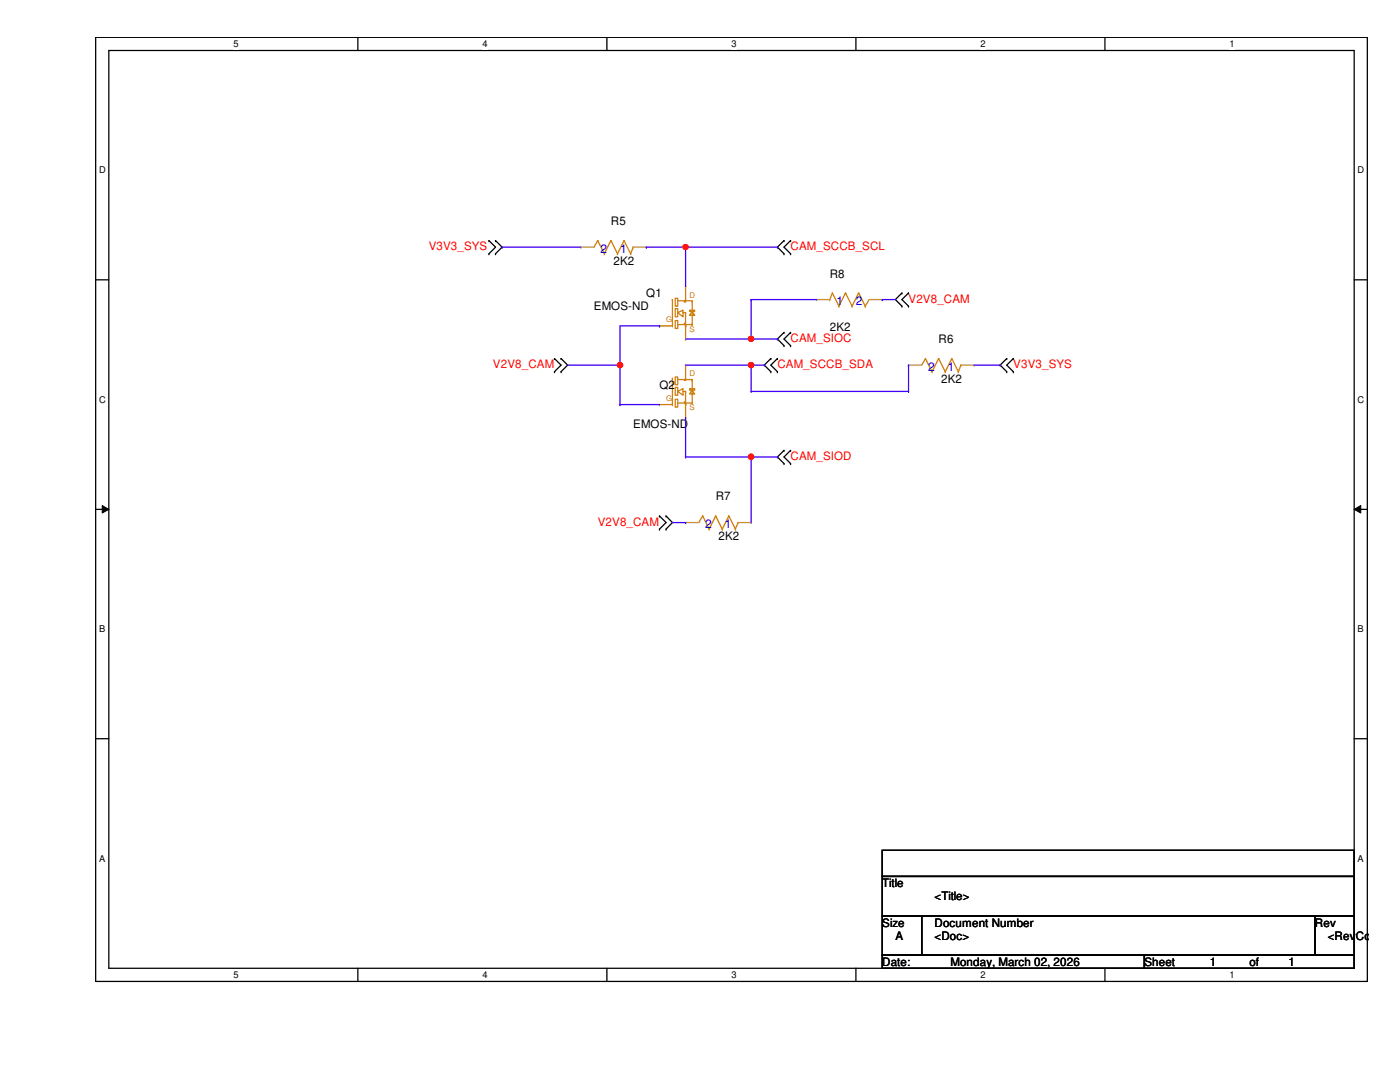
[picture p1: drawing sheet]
<svg xmlns="http://www.w3.org/2000/svg" width="279mm" height="216mm" viewBox="0 0 279 216" stroke-linecap="round" stroke-linejoin="round" font-family="sans-serif">
<path d="M19.1 7.5h253.8v188.3h-253.8zM21.7 10.1h248.6v183.1h-248.6z" fill="none" stroke="#000" stroke-width=".25"/>
<g fill="#fff">
<path d="M46.6 7.7h1v2.1h-1z"/>
<path d="M46.6 193.5h1v2.1h-1z"/>
</g>
<path d="M71.4 7.5v2.6M71.4 193.2v2.6" fill="none" stroke="#000" stroke-width=".25"/>
<g fill="#fff">
<path d="M96.3 7.7h1v2.1h-1z"/>
<path d="M96.3 193.5h1v2.1h-1z"/>
</g>
<path d="M121.1 7.5v2.6M121.1 193.2v2.6" fill="none" stroke="#000" stroke-width=".25"/>
<g fill="#fff">
<path d="M146 7.7h1v2.1h-1z"/>
<path d="M146 193.5h1v2.1h-1z"/>
</g>
<path d="M170.8 7.5v2.6M170.8 193.2v2.6" fill="none" stroke="#000" stroke-width=".25"/>
<g fill="#fff">
<path d="M195.7 7.7h1v2.1h-1z"/>
<path d="M195.7 193.5h1v2.1h-1z"/>
</g>
<path d="M220.5 7.5v2.6M220.5 193.2v2.6" fill="none" stroke="#000" stroke-width=".25"/>
<g fill="#fff">
<path d="M245.4 7.7h1v2.1h-1z"/>
<path d="M245.4 193.5h1v2.1h-1z"/>
<path d="M19.8 32.9h1.3v2.1h-1.3z"/>
<path d="M270.9 32.9h1.3v2.1h-1.3z"/>
<path d="M19.8 78.7h1.3v2.1h-1.3z"/>
<path d="M270.9 78.7h1.3v2.1h-1.3z"/>
</g>
<path d="M19.1 55.8h2.6M270.3 55.8h2.6" fill="none" stroke="#000" stroke-width=".25"/>
<g fill="#fff">
<path d="M19.8 124.5h1.2v2.1h-1.2z"/>
<path d="M270.9 124.5h1.3v2.1h-1.3z"/>
</g>
<path d="M19.1 101.6h2.6M270.3 101.6h2.6" fill="none" stroke="#000" stroke-width=".25"/>
<path d="M20.4 100.9l1.3 .7-1.3 .8zM270.3 101.6l1.3-.7v1.5z" fill="#000"/>
<path d="M20.4 100.9l1.3 .7-1.3 .8zM270.3 101.6l1.3-.7v1.5z" fill="none" stroke="#000" stroke-width=".2"/>
<g fill="#fff">
<path d="M19.8 170.3h1.2v2h-1.2z"/>
<path d="M270.9 170.3h1.3v2h-1.3z"/>
</g>
<g fill="none" stroke="#000" stroke-width=".25">
<path d="M97.6 48h.1M97.6 50.6h.1M97.6 48l1.3 1.3-1.3 1.3M98.9 50.6h.1M98.9 48h.1M98.9 48l1.3 1.3-1.3 1.3M156.5 48h.1M156.5 50.6h.1M156.5 48l-1.3 1.3 1.3 1.3M157.8 50.6h.1M157.8 48h.1M157.8 48l-1.3 1.3 1.3 1.3"/>
<path d="M180 58.5h.1M180 58.5l-1.3 1.3 1.3 1.3M181.3 58.5h.1M181.3 58.5l-1.3 1.3 1.3 1.3M110.7 71.5h.1M110.7 74.2h.1M110.7 71.5l1.3 1.4-1.3 1.3M112 74.2h.1M112 71.5h.1M112 71.5l1.3 1.4-1.3 1.3M153.8 71.5h.1M153.8 74.2h.1"/>
<path d="M153.8 71.5l-1.3 1.4 1.3 1.3M155.2 74.2h.1M155.2 71.5h.1M155.2 71.5l-1.4 1.4 1.4 1.3M156.5 66.3h.1M156.5 69h.1M156.5 66.3l-1.3 1.3 1.3 1.4M157.8 69h.1M157.8 66.3h.1M157.8 66.3l-1.3 1.3 1.3 1.4M180 61.1h.1M181.3 61.1h.1"/>
<path d="M200.9 71.5h.1M200.9 74.2h.1M200.9 71.5l-1.3 1.4 1.3 1.3M202.2 74.2h.1M202.2 71.5h.1M202.2 71.5l-1.3 1.4 1.3 1.3M156.5 89.9h.1M156.5 92.5h.1M156.5 89.9l-1.3 1.3 1.3 1.3M157.8 92.5h.1M157.8 89.9h.1M157.8 89.9l-1.3 1.3 1.3 1.3"/>
<path d="M131.6 103h.1M131.6 105.6h.1M131.6 103l1.3 1.3-1.3 1.3M132.9 105.6h.1M132.9 103h.1M132.9 103l1.3 1.3-1.3 1.3M19.1 147.4h2.6M270.3 147.4h2.6M176.1 169.7h94.2v5.2h-94.2zM176.1 174.9h94.2v7.9h-94.2zM176.1 182.8h7.8v7.8h-7.8zM176.1 190.6h52.3v2.6h-52.3z"/>
<path d="M183.9 182.8h78.5v7.8h-78.5zM228.4 190.6h41.9v2.6h-41.9zM262.4 182.8h7.9v7.8h-7.9z"/>
</g>
<g fill="none" stroke="#cc8006" stroke-width=".25">
<path d="M119.3 48h.1M119.3 48l1.3 2.6M119.3 48l-.8 1.3M120.6 50.6h.1M121.9 48h.1M121.9 48l-1.3 2.6M121.9 48l1.3 2.6M123.2 50.6h.1M124.5 48h.1M124.5 48l-1.3 2.6M124.5 48l1.4 2.6M125.9 50.6h.1"/>
<path d="M126.4 49.3h.1M126.4 49.3l-.5 1.3M165.6 59.8h.1M166.1 58.5h.1M166.1 58.5l1.3 2.6M166.1 58.5l-.5 1.3M168.7 58.5h.1M168.7 58.5l1.4 2.6M168.7 58.5l-1.3 2.6M171.4 58.5h.1M171.4 58.5l1.3 2.6M171.4 58.5l-1.3 2.6"/>
<path d="M173.4 59.8l-.7 1.3M134.2 75.5h.1M134.2 75.5v5.2M134.7 75.2h.6v1.6h-.6zM134.7 77.3h.6v1.6h-.6zM134.7 79.7h.6v1.5h-.6zM135.3 78.1l1-.5v1.3zM135.3 75.7h2.8M136.3 78.1h.5M136.8 78.1h.1M136.8 75.7h.1M136.8 75.5v.2"/>
<path d="M136.8 78.1v2.6M137.6 77.6h1v.3h-1zM138.1 77.9l.5 .7h-1zM138.1 75.7h.1M138.1 75.7v4.7M167.4 61.1h.1M170.1 61.1h.1M172.7 61.1h.1M184.7 71.5h.1M184.7 71.5l1.3 2.7M184.7 71.5l-.8 1.4M186 74.2h.1"/>
<path d="M187.3 71.5h.1M187.3 71.5l-1.3 2.7M187.3 71.5l1.3 2.7M188.6 74.2h.1M189.9 71.5h.1M189.9 71.5l-1.3 2.7M189.9 71.5l1.4 2.7M191.3 74.2h.1M191.8 72.9h.1M191.8 72.9l-.5 1.3M135.3 80.4h2.8M136.8 80.4h.1"/>
<path d="M136.8 80.7h.1M138.1 80.4h.1M140.3 103h.1M140.3 103l1.2 2.6M140.3 103l-.9 1.3M141.5 105.6h.1M142.8 103h.1M142.8 103l-1.3 2.6M142.8 103l1.3 2.6M144.1 105.6h.1M145.5 103h.1M145.5 103l-1.4 2.6"/>
<path d="M145.5 103l1.3 2.6M146.8 105.6h.1M147.3 104.3h.1M147.3 104.3l-.5 1.3"/>
</g>
<g fill="none" stroke="#a84" stroke-width=".25">
<path d="M115.9 49.3h.1M115.9 49.3h2.6M126.4 49.3h2.6M129 49.3h.1M163 59.8h.1M163 59.8h2.6M173.4 59.8h2.7M176.1 59.8h.1M181.3 72.9h.1M181.3 72.9h2.6M191.8 72.9h2.6M194.4 72.9h.1"/>
<path d="M136.8 104.3h.1M136.8 104.3h2.6M147.3 104.3h2.6M149.9 104.3h.1"/>
</g>
<path d="M136.6 80.2l.1 .1z" fill-rule="evenodd" fill="#cc8006"/>
<path d="M136.6 80.2l.1 .1z" fill="none" stroke="#cc8006" stroke-width=".25"/>
<path d="M136.6 75.8l.1 .1z" fill-rule="evenodd" fill="#cc8006"/>
<g fill="none" stroke="#cc8006" stroke-width=".25">
<path d="M134.2 59.8h.1M134.2 59.8v5.2M134.7 59.5h.6v1.6h-.6zM136.8 59.8v.2M134.7 61.6h.6v1.6h-.6zM134.7 64h.6v1.5h-.6zM135.3 62.4l1-.5v1.3zM135.3 64.8h2.8M135.3 60h2.8M136.3 62.4h.5M136.6 75.8l.1 .1zM136.8 75.5h.1"/>
<path d="M136.8 62.4h.1M136.8 64.8h.1M136.8 60h.1M136.8 65h.1M136.8 62.4v2.6M136.8 72.9v2.6M137.6 61.9h1v.2h-1zM138.1 62.1l.5 .8h-1zM138.1 60h.1M138.1 64.8h.1M138.1 60v4.8M131.6 80.7h2.6"/>
<path d="M134.2 80.7h.1M136.8 80.7h.1M136.8 80.7v2.6"/>
</g>
<path d="M136.8 72.9h.1M131.6 80.7h.1M136.8 83.3h.1" fill="none" stroke="#a84" stroke-width=".25"/>
<path d="M136.6 64.5l.2 .1-.1 .1z" fill-rule="evenodd" fill="#cc8006"/>
<path d="M136.6 64.5l.2 .1-.1 .1z" fill="none" stroke="#cc8006" stroke-width=".25"/>
<path d="M136.6 60.1l.2 .1-.1 .1z" fill-rule="evenodd" fill="#cc8006"/>
<path d="M136.8 59.8h.1M136.8 57.1v2.7M131.6 65h2.6M134.2 65h.1M136.6 60.1l.2 .1-.1 .1zM136.8 65h.1M136.8 65v2.6" fill="none" stroke="#cc8006" stroke-width=".25"/>
<path d="M136.8 57.1h.1M131.6 65h.1M136.8 67.6h.1" fill="none" stroke="#a84" stroke-width=".25"/>
<path d="M113.3 72.9h10.4M123.7 72.9h.1M131.6 65h.1M131.6 65h-7.9v7.9M123.7 80.7h.1M123.7 80.7h7.9" fill="none" stroke="#4200ff" stroke-width=".25"/>
<circle cx="123.7" cy="72.9" r=".51" fill="#f00"/>
<circle cx="123.7" cy="72.9" r=".51" fill="none" stroke="#f00" stroke-width=".25"/>
<path d="M136.8 49.3h.1M136.8 49.3v7.8M136.8 49.3h18.4M155.2 49.3h.1M123.7 72.9v7.8M123.7 80.7h.1" fill="none" stroke="#4200ff" stroke-width=".25"/>
<circle cx="136.8" cy="49.3" r=".5" fill="#f00"/>
<circle cx="136.8" cy="49.3" r=".5" fill="none" stroke="#f00" stroke-width=".25"/>
<path d="M136.8 91.2h.1M136.8 83.3v7.9M136.8 91.2h13.1M149.9 91.2h.1" fill="none" stroke="#4200ff" stroke-width=".25"/>
<circle cx="149.9" cy="91.1" r=".51" fill="#f00"/>
<circle cx="149.9" cy="91.1" r=".51" fill="none" stroke="#f00" stroke-width=".25"/>
<path d="M136.8 67.6h13.1M149.9 67.6h.1" fill="none" stroke="#4200ff" stroke-width=".25"/>
<circle cx="149.9" cy="67.6" r=".51" fill="#f00"/>
<circle cx="149.9" cy="67.6" r=".51" fill="none" stroke="#f00" stroke-width=".25"/>
<path d="M136.8 72.9h13.1M149.9 72.9h.1" fill="none" stroke="#4200ff" stroke-width=".25"/>
<circle cx="149.9" cy="72.9" r=".51" fill="#f00"/>
<circle cx="149.9" cy="72.9" r=".51" fill="none" stroke="#f00" stroke-width=".25"/>
<g fill="none" stroke="#4200ff" stroke-width=".25">
<path d="M100.2 49.3h.1M100.2 49.3h15.7M129 49.3h.1M129 49.3h7.8M149.9 59.8h.1M149.9 59.8v7.8M149.9 59.8h13.1M176.1 59.8h.1M176.1 59.8h2.6M149.9 78.1h.1M149.9 67.6h.1M149.9 78.1h31.4"/>
<path d="M149.9 67.6h5.3M152.5 72.9h.1M152.5 72.9h-2.6v5.2M155.2 67.6h.1M181.3 78.1h.1M181.3 72.9h.1M181.3 72.9v5.2M194.4 72.9h5.2M199.6 72.9h.1M149.9 91.2h.1M149.9 91.2v13.1M149.9 91.2h5.3"/>
<path d="M155.2 91.2h.1M134.2 104.3h2.6M136.8 104.3h.1"/>
</g>
<circle cx="123.7" cy="72.9" r=".51" fill="#f00"/>
<circle cx="123.7" cy="72.9" r=".51" fill="none" stroke="#f00" stroke-width=".25"/>
<circle cx="136.8" cy="49.3" r=".5" fill="#f00"/>
<circle cx="136.8" cy="49.3" r=".5" fill="none" stroke="#f00" stroke-width=".25"/>
<circle cx="149.9" cy="91.1" r=".51" fill="#f00"/>
<circle cx="149.9" cy="91.1" r=".51" fill="none" stroke="#f00" stroke-width=".25"/>
<circle cx="149.9" cy="67.6" r=".51" fill="#f00"/>
<circle cx="149.9" cy="67.6" r=".51" fill="none" stroke="#f00" stroke-width=".25"/>
<circle cx="149.9" cy="72.9" r=".51" fill="#f00"/>
<circle cx="149.9" cy="72.9" r=".51" fill="none" stroke="#f00" stroke-width=".25"/>
<g font-size="2.4" fill="#00c">
<text x="119.8" y="50.4">2</text>
<text x="123.7" y="50.4">1</text>
<text x="166.9" y="60.9">1</text>
<text x="170.8" y="60.9">2</text>
<text x="185.3" y="74">2</text>
<text x="189.1" y="74">1</text>
<text x="140.8" y="105.4">2</text>
<text x="144.7" y="105.4">1</text>
</g>
<g font-size="2.3">
<text x="121.9" y="45">R5</text>
<text x="122.4" y="52.8">2K2</text>
<text x="129" y="59.3">Q1</text>
<text x="165.6" y="55.4">R8</text>
<text x="118.5" y="61.9">EMOS-ND</text>
<text x="165.6" y="66.1">2K2</text>
<text x="187.3" y="68.5">R6</text>
<text x="131.6" y="77.6">Q2</text>
<text x="187.8" y="76.3">2K2</text>
<text x="126.4" y="85.5">EMOS-ND</text>
<text x="142.8" y="99.9">R7</text>
<text x="143.4" y="107.7">2K2</text>
<text x="176.1" y="177">Title</text>
<text x="186.5" y="179.7">&lt;Title&gt;</text>
<text x="176.1" y="184.9">Size</text>
<text x="186.5" y="184.9">Document Number</text>
<text x="262.4" y="184.9">Rev</text>
<text x="178.7" y="187.5">A</text>
<text x="186.5" y="187.5">&lt;Doc&gt;</text>
<text x="265" y="187.5">&lt;RevCo</text>
<text x="176.1" y="192.7">Date:</text>
<text x="189.7" y="192.7">Monday, March 02, 2026</text>
<text x="228.4" y="192.7">Sheet</text>
<text x="241.5" y="192.7">1</text>
<text x="249.3" y="192.7">of</text>
<text x="257.2" y="192.7">1</text>
</g>
<g font-size="2.3" fill="#f00">
<text x="85.6" y="49.9">V3V3_SYS</text>
<text x="157.8" y="49.9">CAM_SCCB_SCL</text>
<text x="181.3" y="60.4">V2V8_CAM</text>
<text x="157.8" y="68.2">CAM_SIOC</text>
<text x="98.4" y="73.4">V2V8_CAM</text>
<text x="155.2" y="73.4">CAM_SCCB_SDA</text>
<text x="202.2" y="73.4">V3V3_SYS</text>
<text x="157.8" y="91.8">CAM_SIOD</text>
<text x="119.3" y="104.9">V2V8_CAM</text>
</g>
<g font-size="1.9">
<text x="46.6" y="9.4">5</text>
<text x="96.3" y="9.4">4</text>
<text x="146" y="9.4">3</text>
<text x="195.7" y="9.4">2</text>
<text x="245.4" y="9.4">1</text>
<text x="19.8" y="34.6">D</text>
<text x="270.9" y="34.6">D</text>
<text x="19.8" y="80.3">C</text>
<text x="270.9" y="80.3">C</text>
<text x="19.8" y="126.2">B</text>
<text x="270.9" y="126.2">B</text>
<text x="19.8" y="171.9">A</text>
<text x="270.9" y="171.9">A</text>
<text x="46.6" y="195.2">5</text>
<text x="96.3" y="195.2">4</text>
<text x="146" y="195.2">3</text>
<text x="195.7" y="195.2">2</text>
<text x="245.4" y="195.2">1</text>
</g>
<g font-size="1.6" fill="#cc8006">
<text x="137.6" y="59.4">D</text>
<text x="132.9" y="64.3">G</text>
<text x="137.6" y="66.2">S</text>
<text x="137.6" y="75.1">D</text>
<text x="132.9" y="80.1">G</text>
<text x="137.6" y="81.9">S</text>
</g>
</svg>
